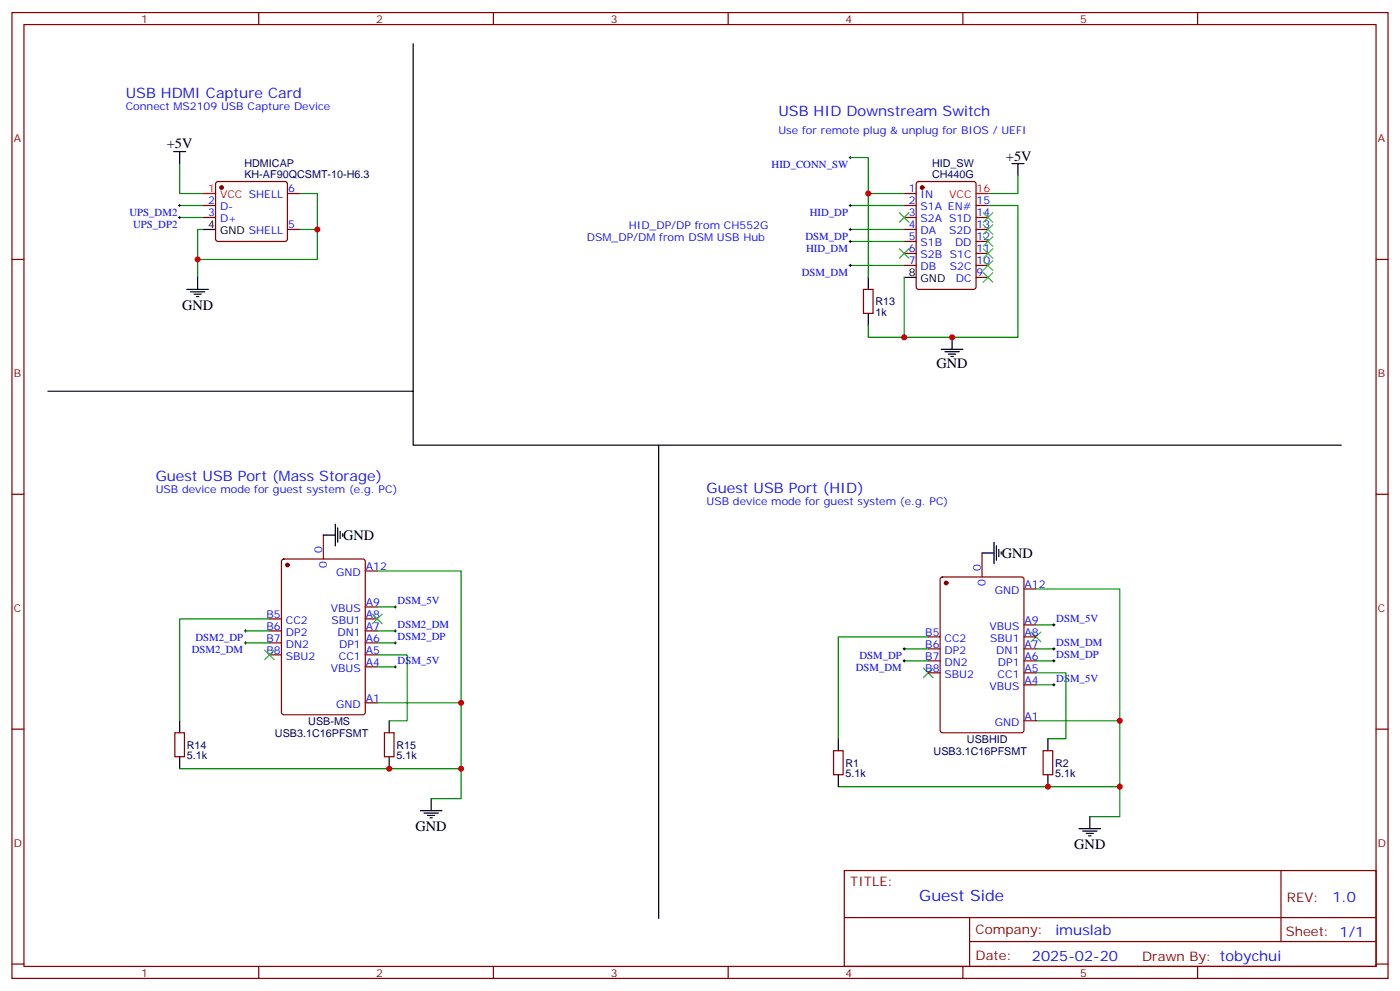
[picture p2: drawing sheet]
<svg xmlns="http://www.w3.org/2000/svg" width="412mm" height="292mm" viewBox="0 0 412 292" stroke-linecap="round" stroke-linejoin="round" font-family="sans-serif">
<g fill="none" stroke="#870000" stroke-width=".35">
<path d="M3.5 3.7h405.4v284.3h-405.4zM7.1 7.2h398.2v277.3h-398.2zM76.2 3.7v3.5M145.3 3.7v3.5M214.5 3.7v3.5M283.6 3.7v3.5M352.8 3.7v3.5M63.7 53.7l.5-.3h19.8l.5 .3 .2 .5v16.2l-.3 .5-.4 .2h-19.8l-.5-.2-.2-.5v-16.2zM84.7 57h3.5M266.3 57h3.6M270.1 53.7l.5-.3h16.2l.7 .5v30.6l-.4 .6-16.5 .1-.7-.5v-30.5zM3.5 76.4h3.6"/>
<path d="M60 64h3.5M60 60.5h3.5M84.7 67.6h3.5M266.3 67.6h3.6M266.3 64h3.6M266.3 60.5h3.6M266.3 71.1h3.6M266.3 74.6h3.6M266.3 78.1h3.6M287.5 67.6h3.5M287.5 64h3.5M287.5 60.5h3.5"/>
<path d="M287.5 71.1h3.5M287.5 74.6h3.5M287.5 78.1h3.5M405.3 76.4h3.6M254.4 85.2h2.8v7.1h-2.8zM287.5 81.7h3.5M3.5 145.5h3.6M95.2 157.5v7.1M405.3 145.5h3.6M83.1 164.8l.5-.2h23.3l.6 .4 .1 44.7-.5 .7h-23.5l-.6-.4-.1-44.7zM107.6 178.7h3.5M107.6 168.1h3.5"/>
<path d="M277.2 170.1l.4-.2h23.3l.7 .4v44.7l-.4 .7h-23.6l-.6-.4-.1-44.7zM289.3 162.8v7.1M301.6 173.4h3.6M79.4 182.2h3.5M79.4 185.7h3.5M79.4 189.3h3.5M79.4 192.8h3.5M107.6 182.2h3.5M107.6 185.7h3.5M107.6 189.3h3.5M107.6 192.8h3.5M107.6 196.3h3.5"/>
<path d="M273.4 187.5h3.5M273.4 191h3.5M273.4 194.6h3.5M273.4 198.1h3.5M301.6 187.5h3.6M301.6 191h3.6M301.6 194.6h3.6M301.6 198.1h3.6M301.6 184h3.6M3.5 214.7h3.6M51.5 215.7h2.8v7.1h-2.8zM107.6 206.9h3.5"/>
<path d="M113.2 215.7h2.9v7.1h-2.9zM301.6 212.2h3.6M301.6 201.6h3.6M405.3 214.7h3.6M245.5 221h2.9v7.1h-2.9zM307.3 221h2.8v7.1h-2.8zM248.7 256.3h156.6v28.2h-156.6zM377.3 256.3v20.9M248.7 270.1h156.5M285.6 277.2h119.6M285.6 270.1v14.2M3.5 283.8h3.6"/>
<path d="M76.2 284.5v3.5M145.3 284.5v3.5M214.5 284.5v3.5M283.6 284.5v3.5M352.8 284.5v3.5M405.3 283.8h3.6"/>
</g>
<g fill="none" stroke="#008700" stroke-width=".35">
<path d="M52.9 48.2v8.8h7.1M88.2 57h5.3v19.4h-35.3M250.5 46.4h5.3v10.6M266.3 57h-10.5v24.7M299.9 51.7v5.3h-8.9M52.9 64h7.1M52.9 60.5h7.1M60 67.6h-1.8v14.1M88.2 67.6h5.3M250.5 67.6h15.8M250.5 60.5h15.8M250.5 78.1h15.8"/>
<path d="M250.5 71.1h15.8M291 60.5h8.9v38.8h-33.6v-17.6M255.8 95.8v3.5h10.5M111.1 168.1h24.7v67h-8.8M111.1 178.7h5.3M305.2 173.4h24.6v67h-8.8M72.3 185.7h7.1M72.3 189.3h7.1M79.4 182.2h-26.5v30M111.1 192.8h8.8v19.4h-5.2M111.1 185.7h5.3M111.1 189.3h5.3"/>
<path d="M111.1 196.3h5.3M266.3 194.6h7.1M266.3 191h7.1M273.4 187.5h-26.5v30M305.2 198.1h8.8v19.4h-5.3M305.2 184h5.2M305.2 194.6h5.2M305.2 191h5.2M111.1 206.9h24.7M305.2 201.6h5.2M305.2 212.2h24.6M52.9 226.3h82.9"/>
<path d="M246.9 231.6h82.9"/>
</g>
<g fill="none" stroke="#000" stroke-width=".35">
<path d="M121.7 12.9v102.3h-107.6M51.2 44.6h3.5M52.9 44.6v3.6M298.1 48.2h3.5M299.9 48.2v3.5M60 67.6h3.5M55 85.2h6.4M56.1 85.9h4.2M57.1 86.6h2.2M57.9 87.3h.7M58.2 81.7v3.5M255.8 81.7v3.5"/>
<path d="M255.8 92.3v3.5M266.3 81.7h3.6M280.5 99.3v3.5M121.7 115.2v15.9h273.4M277.3 102.8h6.3M278.3 103.5h4.3M279.4 104.2h2.1M280.1 105h.7M194 131.1v139.3M95.2 157.5h3.6M98.8 154.3v6.4M99.5 155.4v4.2"/>
<path d="M100.2 156.5v2.1M100.9 157.2v.7M292.8 159.6v6.4M289.3 162.8h3.5M293.5 160.7v4.2M294.2 161.7v2.2M294.9 162.5v.7M52.9 212.2v3.5M114.7 212.2v3.5M246.9 217.5v3.5M308.7 217.5v3.5M52.9 222.8v3.5"/>
<path d="M114.7 222.8v3.5M123.8 238.7h6.4M124.9 239.4h4.2M127 235.1v3.6M246.9 228.1v3.5M308.7 228.1v3.5M125.9 240.1h2.2M126.6 240.8h.8M317.9 243.9h6.3M318.9 244.7h4.2M320 245.4h2.1M320.7 246.1h.7"/>
<path d="M321 240.4v3.5"/>
</g>
<g fill="none" stroke="#000" stroke-width=".29">
<path d="M250.1 46.4h.7M250.5 46v.7M52.6 60.5h.7M52.6 64h.7M52.9 60.1v.8M52.9 63.7v.7M250.1 60.5h.7M250.1 71.1h.7M250.1 78.1h.7M250.1 67.6h.7M250.5 60.1v.8M250.5 67.2v.7"/>
<path d="M250.5 70.7v.7M250.5 77.8v.7M116.1 178.7h.7M116.4 178.3v.7M72 185.7h.7M72 189.3h.7M72.3 185.4v.7M72.3 188.9v.7M116.1 185.7h.7M116.1 189.3h.7M116.1 196.3h.7M116.4 185.4v.7"/>
<path d="M116.4 188.9v.7M116.4 196v.7M266 191h.7M266 194.6h.7M266.3 190.7v.7M266.3 194.2v.7M310.1 184h.7M310.1 191h.7M310.1 194.6h.7M310.4 183.6v.7M310.4 190.7v.7M310.4 194.2v.7"/>
<path d="M310.1 201.6h.7M310.4 201.3v.7"/>
</g>
<path d="M60 57h3.5M287.5 57h3.5" fill="none" stroke="#f00" stroke-width=".35"/>
<g fill="#870000" stroke="#870000" stroke-width=".35">
<circle cx="65.3" cy="55.2" r=".53"/>
<circle cx="278.7" cy="171.6" r=".53"/>
<circle cx="271.6" cy="55.2" r=".53"/>
<circle cx="84.7" cy="166.3" r=".53"/>
</g>
<g fill="none" stroke="#3c3" stroke-width=".35">
<path d="M264.9 62.6l2.9 2.8M264.9 73.2l2.9 2.8M267.8 62.6l-2.9 2.8M267.8 73.2l-2.9 2.8M289.6 76.7l2.9 2.9M289.6 73.2l2.9 2.8M289.6 69.7l2.9 2.8M289.6 66.1l2.9 2.9M289.6 62.6l2.9 2.8M292.5 76.7l-2.9 2.9M292.5 73.2l-2.9 2.8M292.5 69.7l-2.9 2.8"/>
<path d="M292.5 66.1l-2.9 2.9M292.5 62.6l-2.9 2.8M289.6 80.3l2.9 2.8M292.5 80.3l-2.9 2.8M78 191.4l2.8 2.8M80.8 191.4l-2.8 2.8M109.7 180.8l2.8 2.8M112.5 180.8l-2.8 2.8M272 196.7l2.8 2.8M274.8 196.7l-2.8 2.8M303.7 186.1l2.9 2.8M306.6 186.1l-2.9 2.8"/>
</g>
<g fill="#c00">
<circle cx="93.5" cy="67.6" r=".88"/>
<circle cx="58.2" cy="76.4" r=".88"/>
<circle cx="266.3" cy="99.3" r=".88"/>
<circle cx="280.5" cy="99.3" r=".88"/>
<circle cx="255.8" cy="57" r=".88"/>
<circle cx="329.8" cy="212.2" r=".88"/>
<circle cx="329.8" cy="231.6" r=".88"/>
<circle cx="308.7" cy="231.6" r=".88"/>
<circle cx="114.7" cy="226.3" r=".88"/>
<circle cx="135.8" cy="226.3" r=".88"/>
<circle cx="135.8" cy="206.9" r=".88"/>
</g>
<text font-size="4.6" fill="#00f" x="270.8" y="265.3">Guest Side</text>
<g font-size="4.2" fill="#00f">
<text x="37" y="28.8">USB HDMI Capture Card</text>
<text x="229.3" y="34">USB HID Downstream Switch</text>
<text x="45.9" y="141.6">Guest USB Port (Mass Storage)</text>
<text x="208.1" y="145.2">Guest USB Port (HID)</text>
<text x="392.5" y="265.6">1.0</text>
<text x="310.9" y="275.1">imuslab</text>
<text x="304" y="282.9">2025-02-20</text>
</g>
<g font-size="4.2">
<text x="49.1" y="43.5">+5V</text>
<text x="296.3" y="47.4">+5V</text>
<text x="53.6" y="91.3">GND</text>
<text x="275.9" y="108.5">GND</text>
<text x="101.1" y="159">GND</text>
<text x="295.1" y="164.2">GND</text>
<text x="122.4" y="244.8">GND</text>
<text x="316.4" y="250">GND</text>
</g>
<g font-size="3.9" fill="#800">
<text x="250.5" y="260.9">TITLE:</text>
<text x="379.1" y="265.6">REV:</text>
<text x="287.4" y="275.1">Company:</text>
<text x="378.7" y="275.7">Sheet: 1/1</text>
<text x="287.4" y="282.8">Date:</text>
<text x="336.4" y="282.8">Drawn By: tobychui</text>
</g>
<g font-size="3.2" fill="#800">
<text x="41.6" y="6.7">1</text>
<text x="110.8" y="6.7">2</text>
<text x="179.9" y="6.7">3</text>
<text x="249.1" y="6.7">4</text>
<text x="318.2" y="6.7">5</text>
<text x="4.1" y="41.8">A</text>
<text x="405.9" y="41.8">A</text>
<text x="4.1" y="110.9">B</text>
<text x="405.9" y="110.9">B</text>
<text x="4.1" y="180.1">C</text>
<text x="405.9" y="180.1">C</text>
<text x="4.1" y="249.2">D</text>
<text x="405.9" y="249.2">D</text>
<text x="41.6" y="287.5">1</text>
<text x="110.8" y="287.5">2</text>
<text x="179.9" y="287.5">3</text>
<text x="249.1" y="287.5">4</text>
<text x="318.2" y="287.5">5</text>
</g>
<g font-size="3.2" fill="#00f">
<text x="37" y="32.3">Connect MS2109 USB Capture Device</text>
<text x="229.3" y="39.3">Use for remote plug &amp; unplug for BIOS / UEFI</text>
<text x="227.3" y="49.5">HID_CONN_SW</text>
<text x="84.8" y="56.6">6</text>
<text x="267.7" y="56.6">1</text>
<text x="271.2" y="58.4">IN</text>
<text x="38.1" y="63.6">UPS_DM2</text>
<text x="61.3" y="63.7">3</text>
<text x="61.3" y="60.1">2</text>
<text x="64.8" y="65.4">D+</text>
<text x="64.8" y="61.9">D-</text>
<text x="238.5" y="63.6">HID_DP</text>
<text x="267.7" y="60.1">2</text>
<text x="267.7" y="63.7">3</text>
<text x="271.2" y="61.9">S1A EN#</text>
<text x="271.2" y="65.4">S2A S1D</text>
<text x="287.7" y="63.7">14</text>
<text x="287.7" y="60.1">15</text>
<text x="39.2" y="67.1">UPS_DP2</text>
<text x="84.8" y="67.2">5</text>
<text x="172.9" y="71.1">DSM_DP/DM from DSM USB Hub</text>
<text x="185.2" y="67.6">HID_DP/DP from CH552G</text>
<text x="237.3" y="70.7">DSM_DP</text>
<text x="267.7" y="67.2">4</text>
<text x="267.7" y="70.7">5</text>
<text x="271.2" y="69">DA</text>
<text x="279.6" y="69">S2D</text>
<text x="287.7" y="70.7">12</text>
<text x="287.7" y="67.2">13</text>
<text x="237.4" y="74.2">HID_DM</text>
<text x="267.7" y="74.3">6</text>
<text x="267.7" y="77.8">7</text>
<text x="271.2" y="72.5">S1B</text>
<text x="271.2" y="76">S2B</text>
<text x="279.8" y="76">S1C</text>
<text x="281.3" y="72.5">DD</text>
<text x="287.7" y="77.8">10</text>
<text x="287.7" y="74.3">11</text>
<text x="236.2" y="81.2">DSM_DM</text>
<text x="271.2" y="79.6">DB</text>
<text x="279.8" y="79.6">S2C</text>
<text x="281.5" y="83.1">DC</text>
<text x="287.7" y="81.3">9</text>
<text x="45.9" y="145.2">USB device mode for guest system (e.g. PC)</text>
<text x="208.1" y="148.7">USB device mode for guest system (e.g. PC)</text>
<text x="94.9" y="162.8" transform="rotate(-90 94.9 162.8)">0</text>
<text x="96.3" y="167.3" transform="rotate(-90 96.3 167.3)">0</text>
<text x="107.8" y="167.7">A12</text>
<text x="99" y="169.5">GND</text>
<text x="288.9" y="168.1" transform="rotate(-90 288.9 168.1)">0</text>
<text x="290.3" y="172.6" transform="rotate(-90 290.3 172.6)">0</text>
<text x="301.8" y="173">A12</text>
<text x="107.8" y="178.3">A9</text>
<text x="117.1" y="177.8">DSM_5V</text>
<text x="293" y="174.8">GND</text>
<text x="78.5" y="181.9">B5</text>
<text x="78.5" y="185.4">B6</text>
<text x="84.2" y="183.6">CC2</text>
<text x="97.5" y="180.1">VBUS</text>
<text x="97.6" y="183.6">SBU1</text>
<text x="107.8" y="185.4">A7</text>
<text x="107.8" y="181.9">A8</text>
<text x="117.1" y="184.9">DSM2_DM</text>
<text x="291.5" y="185.4">VBUS</text>
<text x="301.8" y="183.6">A9</text>
<text x="311.1" y="183.1">DSM_5V</text>
<text x="57.5" y="188.8">DSM2_DP</text>
<text x="78.5" y="188.9">B7</text>
<text x="84.2" y="187.1">DP2</text>
<text x="84.2" y="190.7">DN2</text>
<text x="99.5" y="187.1">DN1</text>
<text x="99.9" y="190.7">DP1</text>
<text x="107.8" y="188.9">A6</text>
<text x="117.1" y="188.4">DSM2_DP</text>
<text x="272.6" y="187.1">B5</text>
<text x="272.6" y="190.7">B6</text>
<text x="278.2" y="188.9">CC2</text>
<text x="291.6" y="188.9">SBU1</text>
<text x="301.8" y="190.7">A7</text>
<text x="301.8" y="187.1">A8</text>
<text x="311.1" y="190.1">DSM_DM</text>
<text x="56.5" y="192.4">DSM2_DM</text>
<text x="78.5" y="192.4">B8</text>
<text x="84.2" y="194.2">SBU2</text>
<text x="97.5" y="197.7">VBUS</text>
<text x="99.8" y="194.2">CC1</text>
<text x="107.8" y="196">A4</text>
<text x="107.8" y="192.4">A5</text>
<text x="117.1" y="195.4">DSM_5V</text>
<text x="252.1" y="197.7">DSM_DM</text>
<text x="253.2" y="194.1">DSM_DP</text>
<text x="272.6" y="194.2">B7</text>
<text x="272.6" y="197.7">B8</text>
<text x="278.2" y="192.4">DP2</text>
<text x="278.2" y="196">DN2</text>
<text x="293.5" y="192.4">DN1</text>
<text x="293.9" y="196">DP1</text>
<text x="301.8" y="197.7">A5</text>
<text x="301.8" y="194.2">A6</text>
<text x="311.1" y="193.7">DSM_DP</text>
<text x="278.2" y="199.5">SBU2</text>
<text x="291.5" y="203">VBUS</text>
<text x="293.9" y="199.5">CC1</text>
<text x="301.8" y="201.3">A4</text>
<text x="311.1" y="200.7">DSM_5V</text>
<text x="99" y="208.3">GND</text>
<text x="107.8" y="206.6">A1</text>
<text x="293" y="213.6">GND</text>
<text x="301.8" y="211.8">A1</text>
</g>
<g font-size="3.2" fill="#000080">
<text x="72" y="52.3">KH-AF90QCSMT-10-H6.3</text>
<text x="72" y="49.1">HDMICAP</text>
<text x="274.5" y="52.3">CH440G</text>
<text x="274.5" y="49.1">HID_SW</text>
<text x="257.9" y="89.8">R13</text>
<text x="257.9" y="93">1k</text>
<text x="90.8" y="213.5">USB-MS</text>
<text x="55" y="220.4">R14</text>
<text x="81" y="216.8">USB3.1C16PFSMT</text>
<text x="116.8" y="220.4">R15</text>
<text x="284.8" y="218.7">USBHID</text>
<text x="55" y="223.6">5.1k</text>
<text x="116.8" y="223.6">5.1k</text>
<text x="249.1" y="225.7">R1</text>
<text x="275" y="222.1">USB3.1C16PFSMT</text>
<text x="310.8" y="225.7">R2</text>
<text x="249.1" y="228.9">5.1k</text>
<text x="310.8" y="228.9">5.1k</text>
</g>
<g font-size="3.2" fill="#f00">
<text x="61.3" y="56.6">1</text>
<text x="64.8" y="58.4">VCC SHELL</text>
<text x="279.6" y="58.4">VCC</text>
<text x="287.7" y="56.6">16</text>
</g>
<g font-size="3.2">
<text x="61.3" y="67.2">4</text>
<text x="64.8" y="69">GND SHELL</text>
<text x="267.7" y="81.3">8</text>
<text x="271.2" y="83.1">GND</text>
</g>
</svg>
